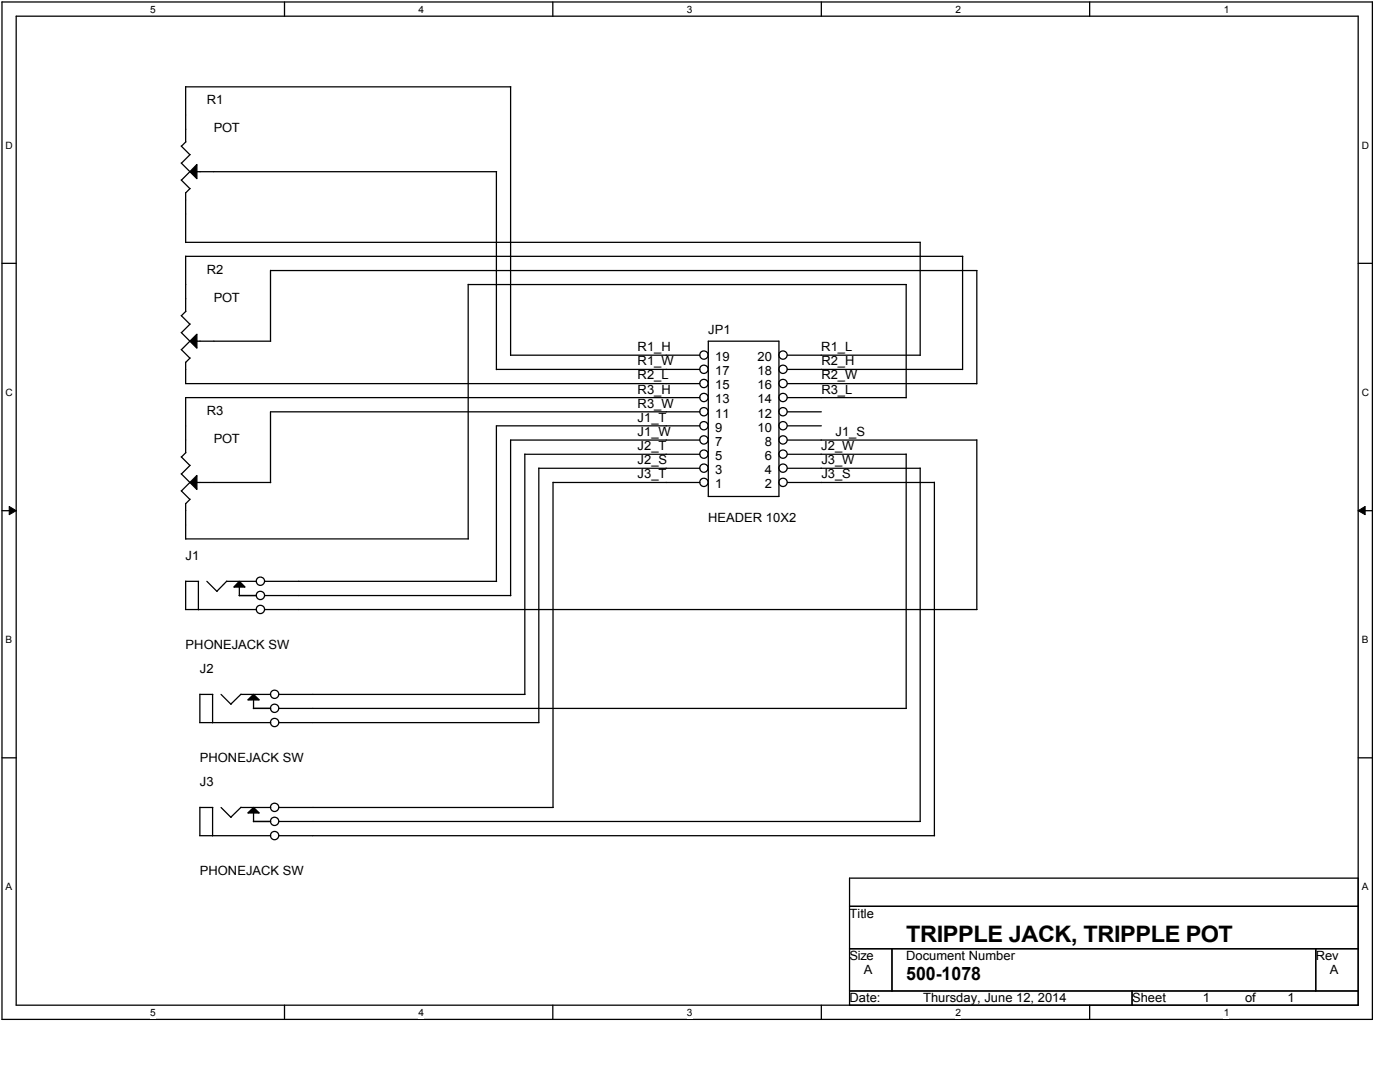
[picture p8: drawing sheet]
<svg xmlns="http://www.w3.org/2000/svg" width="279mm" height="216mm" viewBox="0 0 279 216" stroke-linecap="round" stroke-linejoin="round" font-family="sans-serif">
<path d="M.4 .4h273.5v203h-273.5zM3.2 3.2h267.9v197.4h-267.9z" fill="none" stroke="#000" stroke-width=".25"/>
<g fill="#fff">
<path d="M30 .7h1.1v2.3h-1.1z"/>
<path d="M30 200.9h1.1v2.3h-1.1z"/>
</g>
<path d="M56.8 .4v2.8M56.8 200.6v2.8" fill="none" stroke="#000" stroke-width=".25"/>
<g fill="#fff">
<path d="M83.5 .7h1.1v2.3h-1.1z"/>
<path d="M83.5 200.9h1.1v2.3h-1.1z"/>
</g>
<path d="M110.3 .4v2.8M110.3 200.6v2.8" fill="none" stroke="#000" stroke-width=".25"/>
<g fill="#fff">
<path d="M137.1 .7h1.1v2.3h-1.1z"/>
<path d="M137.1 200.9h1.1v2.3h-1.1z"/>
</g>
<path d="M163.9 .4v2.8M163.9 200.6v2.8" fill="none" stroke="#000" stroke-width=".25"/>
<g fill="#fff">
<path d="M190.7 .7h1.1v2.3h-1.1z"/>
<path d="M190.7 200.9h1.1v2.3h-1.1z"/>
</g>
<path d="M217.5 .4v2.8M217.5 200.6v2.8" fill="none" stroke="#000" stroke-width=".25"/>
<g fill="#fff">
<path d="M244.2 .7h1.1v2.3h-1.1z"/>
<path d="M244.2 200.9h1.1v2.3h-1.1z"/>
<path d="M1.1 27.9h1.5v2.2h-1.5z"/>
<path d="M271.8 27.9h1.4v2.2h-1.4z"/>
<path d="M1.1 77.2h1.5v2.2h-1.5z"/>
<path d="M271.8 77.2h1.4v2.2h-1.4z"/>
</g>
<path d="M.4 52.5h2.8M271.1 52.5h2.8" fill="none" stroke="#000" stroke-width=".25"/>
<g fill="#fff">
<path d="M1.1 126.5h1.3v2.3h-1.3z"/>
<path d="M271.8 126.5h1.3v2.3h-1.3z"/>
</g>
<path d="M.4 101.9h2.8M271.1 101.9h2.8" fill="none" stroke="#000" stroke-width=".25"/>
<path d="M1.8 101.1l1.4 .8-1.4 .8zM271.1 101.9l1.3-.8v1.6z" fill="#000"/>
<path d="M1.8 101.1l1.4 .8-1.4 .8zM271.1 101.9l1.3-.8v1.6z" fill="none" stroke="#000" stroke-width=".2"/>
<g fill="#fff">
<path d="M1.1 175.9h1.3v2.2h-1.3z"/>
<path d="M271.8 175.9h1.3v2.2h-1.3z"/>
</g>
<g fill="none" stroke="#000" stroke-width=".25">
<path d="M37.1 17.3v11M37.1 17.3h64.8M101.9 17.3v53.6h37.8M36.2 35.9l1.7 1.7M36.2 32.5l1.7 1.8M36.2 29.1l1.7 1.8M37.1 28.3l-.9 .9M37.9 37.6l-.8 .8v10M37.9 34.2l-1.7 1.8M37.9 30.8l-1.7 1.8M39.3 32.8v2.9l-1.4-1.4zM39.3 34.3h59.8v39.5"/>
<path d="M37.1 51.1v11.1M37.1 48.4h146.6M37.1 51.1h155M54 53.9v14.2M54 54h141M93.4 56.7v50.8M93.4 56.8h87.5M180.8 56.8v22.6M183.6 48.4v22.5h-26.5M192.1 51.1v22.7M194.9 54v22.6M36.2 69.7l1.7 1.7-.8 .9v4.2h102.6"/>
<path d="M36.2 66.3l1.7 1.8M36.2 63l1.7 1.7M37.1 62.1l-.9 .9M37.9 68.1l1.4-1.4v2.8zM37.9 68l-1.7 1.8M37.9 64.7l-1.7 1.7M39.3 68.1h14.7M99.1 73.7h40.6M139.7 79.3h-102.6v11M141.4 68.1h14v31h-14zM157.1 79.3h23.7M157.1 76.5h37.8"/>
<path d="M157.1 73.7h35M36.2 97.9l1.7 1.7-.8 .9v7.1M36.2 94.5l1.7 1.8M36.2 91.2l1.7 1.7M37.1 90.3l-.9 .9M37.9 96.2l-1.7 1.8M37.9 92.8l-1.7 1.8M39.3 94.9v2.8l-1.4-1.4zM39.3 96.3h14.7M104.7 90.6h35M104.7 90.6v48M107.5 93.4h32.2"/>
<path d="M107.5 93.4v50.8M110.4 96.3h29.3M110.4 96.2v64.9M139.7 87.8h-37.8v31.1M139.7 85h-40.6v31M139.7 82.2h-85.7v14.1M157.1 96.3h29.4M157.1 93.4h26.5M157.1 90.6h23.7M157.1 87.8h37.8M157.1 85h6.8M157.1 82.2h6.8"/>
<path d="M180.8 90.6v50.8M183.6 93.4v70.5M186.5 96.2v70.6h-130.8M194.9 87.8v33.8M37.1 116h2.5v5.7M37.1 116v5.6M37.1 107.5h56.4M41.3 116l2 2M45.2 116h6M45.3 116l-2 2M47.7 118.8h3.5M47.8 116l1.1 1.1h-2.2z"/>
<path d="M47.8 117.1v1.8M52.8 116h46.3M52.8 118.8h49.1M37 121.6h14.2M39.9 138.6h2.6M39.9 138.5l-.1 5.7h14.2M42.4 138.6v5.6M44.1 138.6l2 1.9M48.1 138.6h5.9M48.1 138.5l-2 2M49.5 139.7l1.1-1.1 1.1 1.1zM50.6 139.7v1.7"/>
<path d="M52.8 121.6h142.2M55.7 138.6h49.1M.4 151.2h2.8M50.6 141.4h3.4M55.7 144.2h51.9M55.7 141.4h125.2M271.1 151.2h2.8M39.9 161.1v5.7h14.1M39.9 161.1h2.6M42.4 161.1v5.7M44.1 161.1l2 2M48.1 161.1h5.9"/>
<path d="M48.1 161.1l-2 2M49.5 162.2l1.1-1.1 1.1 1.1zM50.6 163.9h3.4M50.6 162.2v1.8M55.7 161.1h54.7M55.7 163.9h128M169.5 175.2h101.6v25.4h-101.6zM169.5 180.8h101.6M169.5 189.3h101.6M169.5 197.7h101.6M178 189.3v8.4M225.9 197.7v2.9"/>
<path d="M262.6 189.3v8.4"/>
<circle cx="140.5" cy="79.3" r=".83"/>
<circle cx="140.5" cy="70.8" r=".83"/>
<circle cx="140.5" cy="76.5" r=".83"/>
<circle cx="140.5" cy="73.7" r=".83"/>
<circle cx="156.3" cy="79.3" r=".83"/>
<circle cx="156.3" cy="70.8" r=".83"/>
<circle cx="156.3" cy="76.5" r=".83"/>
<circle cx="156.3" cy="73.7" r=".83"/>
<circle cx="140.5" cy="96.2" r=".83"/>
<circle cx="140.5" cy="90.6" r=".83"/>
<circle cx="140.5" cy="82.1" r=".83"/>
<circle cx="140.5" cy="93.4" r=".83"/>
<circle cx="140.5" cy="84.9" r=".83"/>
<circle cx="140.5" cy="87.8" r=".83"/>
<circle cx="156.3" cy="90.6" r=".83"/>
<circle cx="156.3" cy="96.2" r=".83"/>
<circle cx="156.3" cy="82.1" r=".83"/>
<circle cx="156.3" cy="93.4" r=".83"/>
<circle cx="156.3" cy="84.9" r=".83"/>
<circle cx="156.3" cy="87.8" r=".83"/>
<circle cx="52" cy="118.8" r=".83"/>
<circle cx="52" cy="116" r=".83"/>
<circle cx="52" cy="121.6" r=".83"/>
<circle cx="54.8" cy="138.5" r=".83"/>
<circle cx="54.8" cy="141.3" r=".83"/>
<circle cx="54.8" cy="144.2" r=".83"/>
<circle cx="54.8" cy="161.1" r=".83"/>
<circle cx="54.8" cy="163.9" r=".83"/>
<circle cx="54.8" cy="166.7" r=".83"/>
</g>
<path d="M39.3 32.8v2.9l-1.4-1.4zM37.9 68.1l1.4-1.4v2.8zM39.3 94.9v2.8l-1.4-1.4zM47.8 116l1.1 1.1h-2.2zM49.5 139.7l1.1-1.1 1.1 1.1zM49.5 162.2l1.1-1.1 1.1 1.1z" fill="#000"/>
<text font-size="4.5" x="180.8" y="187.9">TRIPPLE JACK, TRIPPLE POT</text>
<text font-size="3.7" x="180.8" y="195.5">500-1078</text>
<g font-size="2.5">
<text x="41.3" y="20.8">R1</text>
<text x="42.7" y="26.4">POT</text>
<text x="41.3" y="54.6">R2</text>
<text x="42.7" y="60.2">POT</text>
<text x="127.3" y="70.1">R1_H</text>
<text x="141.4" y="66.7">JP1</text>
<text x="163.9" y="70.1">R1_L</text>
<text x="127.3" y="72.9">R1_W</text>
<text x="127.3" y="75.7">R2_L</text>
<text x="142.8" y="77.7">15</text>
<text x="142.8" y="74.9">17</text>
<text x="142.8" y="72">19</text>
<text x="151.2" y="77.7">16</text>
<text x="151.2" y="74.9">18</text>
<text x="151.2" y="72">20</text>
<text x="163.9" y="72.9">R2_H</text>
<text x="163.9" y="75.7">R2_W</text>
<text x="41.3" y="82.8">R3</text>
<text x="127.3" y="78.5">R3_H</text>
<text x="127.3" y="81.4">R3_W</text>
<text x="142.8" y="83.3">11</text>
<text x="142.8" y="80.5">13</text>
<text x="151.2" y="83.3">12</text>
<text x="151.2" y="80.5">14</text>
<text x="163.9" y="78.5">R3_L</text>
<text x="42.7" y="88.4">POT</text>
<text x="127.3" y="84.2">J1_T</text>
<text x="127.3" y="87">J1_W</text>
<text x="127.3" y="89.8">J2_T</text>
<text x="142.8" y="88.9">7</text>
<text x="142.8" y="86.1">9</text>
<text x="151.2" y="86.1">10</text>
<text x="152.6" y="88.9">8</text>
<text x="163.9" y="89.8">J2_W</text>
<text x="166.8" y="87">J1_S</text>
<text x="127.3" y="92.6">J2_S</text>
<text x="127.3" y="95.5">J3_T</text>
<text x="142.8" y="94.6">3</text>
<text x="142.8" y="91.8">5</text>
<text x="152.6" y="94.6">4</text>
<text x="152.6" y="91.8">6</text>
<text x="163.9" y="92.6">J3_W</text>
<text x="163.9" y="95.5">J3_S</text>
<text x="142.8" y="97.4">1</text>
<text x="152.6" y="97.4">2</text>
<text x="141.4" y="104.2">HEADER 10X2</text>
<text x="37.1" y="111.8">J1</text>
<text x="37.1" y="129.5">PHONEJACK SW</text>
<text x="39.9" y="134.4">J2</text>
<text x="39.9" y="152.1">PHONEJACK SW</text>
<text x="39.9" y="156.9">J3</text>
<text x="39.9" y="174.7">PHONEJACK SW</text>
<text x="169.5" y="183.1">Title</text>
<text x="169.5" y="191.6">Size</text>
<text x="180.8" y="191.6">Document Number</text>
<text x="262.6" y="191.6">Rev</text>
<text x="172.4" y="194.4">A</text>
<text x="265.4" y="194.4">A</text>
<text x="169.5" y="200">Date:</text>
<text x="184.2" y="200">Thursday, June 12, 2014</text>
<text x="225.9" y="200">Sheet</text>
<text x="240" y="200">1</text>
<text x="248.5" y="200">of</text>
<text x="257" y="200">1</text>
</g>
<g font-size="2">
<text x="30" y="2.6">5</text>
<text x="83.5" y="2.6">4</text>
<text x="137.1" y="2.6">3</text>
<text x="190.7" y="2.6">2</text>
<text x="244.2" y="2.6">1</text>
<text x="1.1" y="29.7">D</text>
<text x="271.8" y="29.7">D</text>
<text x="1.1" y="79">C</text>
<text x="271.8" y="79">C</text>
<text x="1.1" y="128.4">B</text>
<text x="271.8" y="128.4">B</text>
<text x="1.1" y="177.7">A</text>
<text x="271.8" y="177.7">A</text>
<text x="30" y="202.7">5</text>
<text x="83.5" y="202.7">4</text>
<text x="137.1" y="202.7">3</text>
<text x="190.7" y="202.7">2</text>
<text x="244.2" y="202.7">1</text>
</g>
</svg>
